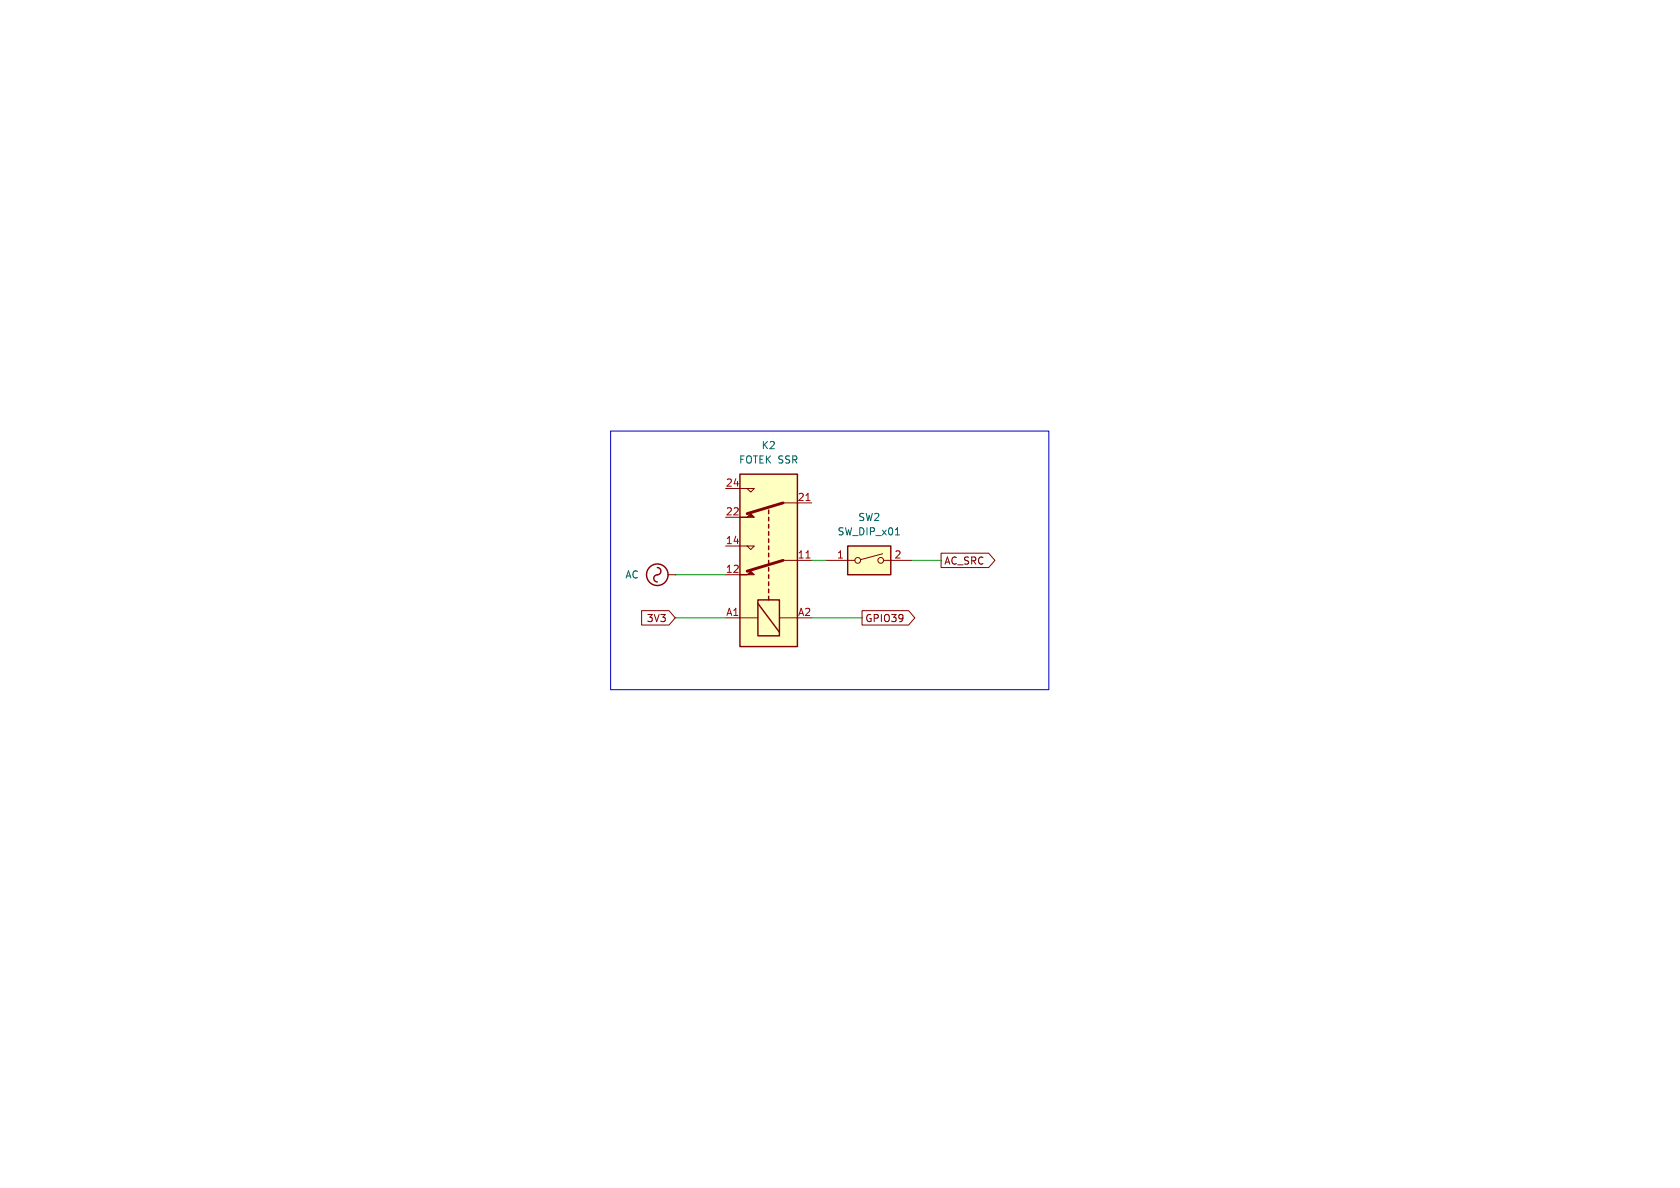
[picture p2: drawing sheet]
<svg xmlns="http://www.w3.org/2000/svg" width="297mm" height="210mm" viewBox="0 0 297 210" stroke-linecap="round" stroke-linejoin="round" font-family="sans-serif">
<path d="M130.8 83.8h10.2v30.5h-10.2z" fill="#ffffc2"/>
<g fill="none" stroke="#840000" stroke-width=".25">
<path d="M130.8 83.8h10.2v30.5h-10.2zM135.9 90.2v.6M135.9 91.4v.7M135.9 92.7v.6M135.9 94v.6M135.9 95.3v.6M135.9 96.5v.7M135.9 97.8v.6M135.9 99.1v.6M116.2 100.3a.67 .67 0 0 1 .6 .8 .67 .67 0 0 1-.8 .5 .63 .63 0 0 0-.4 .7 .63 .63 0 0 0 .6 .6M134 106h3.8v6.4h-3.8zM134 106.7l3.8 5.1"/>
<path d="M135.9 100.3v.7M135.9 101.6v.6M135.9 102.9v.6M135.9 104.1v.7M135.9 105.4v.6"/>
<circle cx="116.2" cy="101.6" r="1.9"/>
</g>
<path d="M128.3 96.5h5l-.6 .7-.6-.7M128.3 86.4h5l-.6 .6-.6-.6M128.3 91.4h2.5M138.4 99.1h5.1M138.4 88.9h5.1M118.1 101.6h1.3M119.4 101.6h.1M128.3 109.2h5.7M128.3 101.6h2.5M137.8 109.2h3.2" fill="none" stroke="#840000" stroke-width=".18"/>
<g fill="#840000" stroke="#840000" stroke-width=".18">
<path d="M130.8 101.6h1.3l.6-.6 .6 .6z"/>
<path d="M130.8 91.4h1.3l.6-.6 .6 .6z"/>
</g>
<path d="M138.4 99.1l-6.3 1.9M138.4 88.9l-6.3 1.9" fill="none" stroke="#840000" stroke-width=".51"/>
<path d="M142.5 98.6h.7M142.5 88.5h.7" fill="none" stroke="#a90000" stroke-width=".18"/>
<path d="M149.9 96.5h7.6v5.1h-7.6z" fill="#ffffc2"/>
<g fill="none" stroke="#840000" stroke-width=".18">
<path d="M146 99.1h5.1M156 97.9l-3.9 1M156.2 99.1h5.1M166.4 97.8h8.4l1.1 1.3-1.1 1.2h-8.4zM113.4 107.9h4.9l1.1 1.3-1.1 1.3h-4.9zM152.4 107.9h8.2l1.1 1.3-1.1 1.3h-8.2z"/>
<circle cx="151.6" cy="99.1" r=".51"/>
<circle cx="155.7" cy="99.1" r=".51"/>
</g>
<path d="M149.9 96.5h7.6v5.1h-7.6z" fill="none" stroke="#840000" stroke-width=".25"/>
<path d="M158.3 94.6h.7" fill="none" stroke="#006464" stroke-width=".18"/>
<path d="M143.5 99.1h2.5M161.3 99.1h5.1M119.4 109.2h8.9M119.4 101.6h8.9M143.5 109.2h8.9" fill="none" stroke="#009600" stroke-width=".18"/>
<path d="M107.9 76.2h77.5v45.7h-77.5z" fill="none" stroke="#0000c2" stroke-width=".18"/>
<g font-size="1.8" fill="#006464">
<text x="130.6" y="82.1">FOTEK SSR</text>
<text x="134.5" y="79.6">K2</text>
<text x="148" y="94.8">SW_DIP_x01</text>
<text x="151.6" y="92.3">SW2</text>
<text x="110.5" y="102.5">AC</text>
</g>
<g font-size="1.8" fill="#a90000">
<text x="128.2" y="86.1">24</text>
<text x="140.9" y="88.6">21</text>
<text x="128.2" y="91.2">22</text>
<text x="128.2" y="101.3">12</text>
<text x="128.2" y="96.3">14</text>
<text x="140.9" y="98.8">11</text>
<text x="147.9" y="98.8">1</text>
<text x="158" y="98.8">2</text>
<text x="128.3" y="109">A1</text>
<text x="141" y="109">A2</text>
</g>
<g font-size="1.8" fill="#840000">
<text x="166.8" y="100">AC_SRC</text>
<text x="114.2" y="110.2">3V3</text>
<text x="152.9" y="110.2">GPIO39</text>
</g>
</svg>
